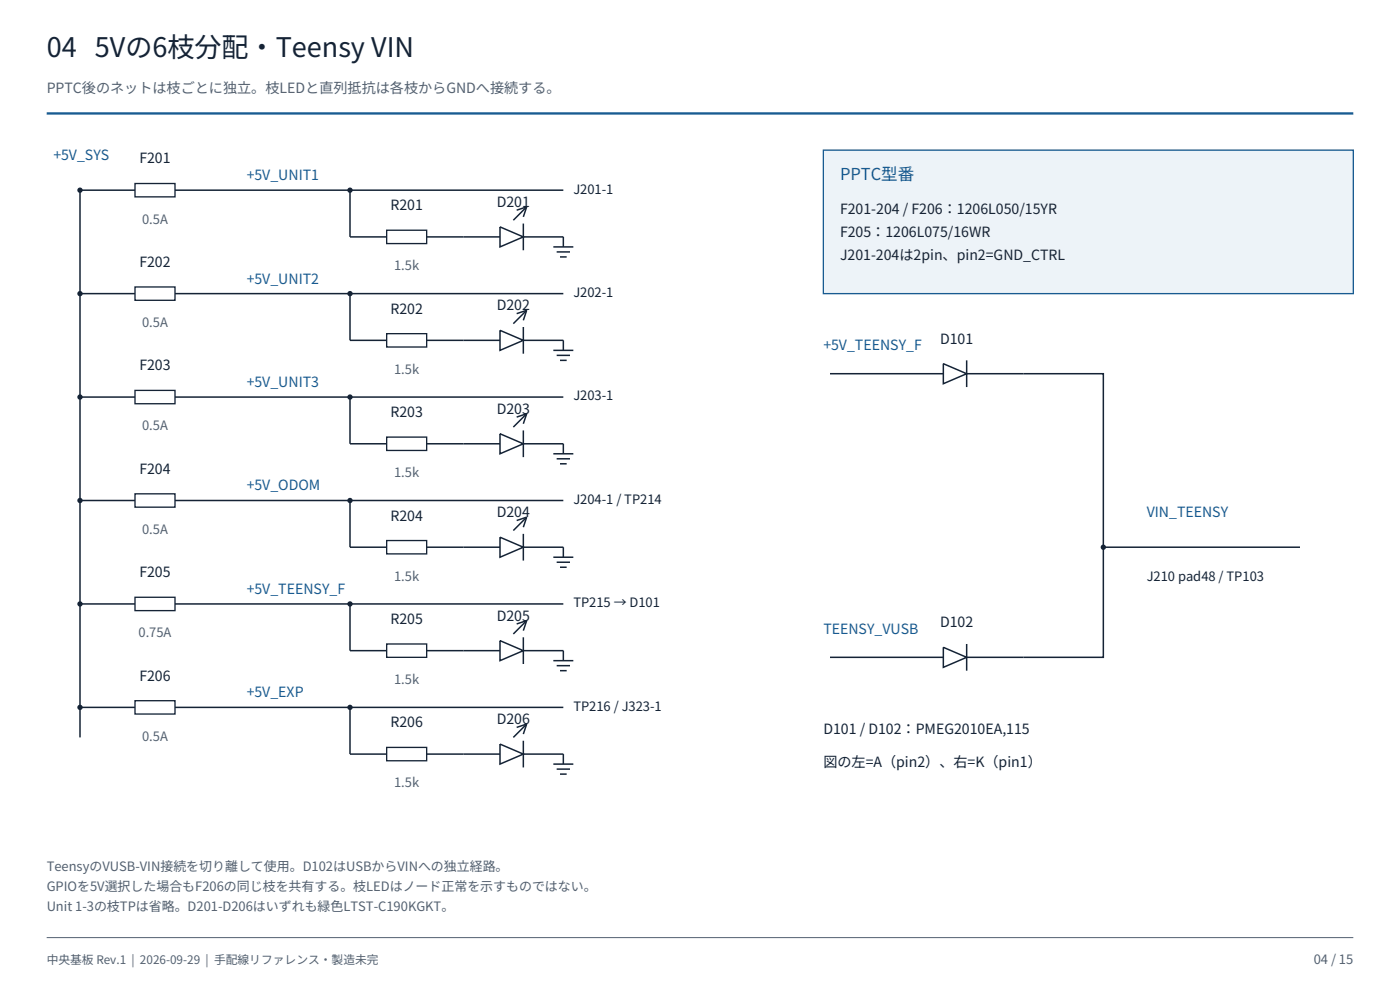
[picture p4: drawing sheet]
<svg xmlns="http://www.w3.org/2000/svg" width="420mm" height="297mm" viewBox="0 0 420 297" stroke-linecap="round" stroke-linejoin="round" font-family="sans-serif">
<path d="M14 34h392" fill="none" stroke="#185b91" stroke-width=".7" stroke-linecap="butt"/>
<path d="M24 57v164" fill="none" stroke="#152335" stroke-width=".45"/>
<circle cx="24" cy="57" r=".8" fill="#152335"/>
<path d="M24 57h16.5M52.5 57h116.5" fill="none" stroke="#152335" stroke-width=".45"/>
<path d="M40.5 55h12v4h-12z" fill="none" stroke="#152335" stroke-width=".4"/>
<circle cx="105" cy="57" r=".8" fill="#152335"/>
<path d="M105 57v14h11M128 71h22M150 68l7 3-7 3zM157 71h12v3M157 67v8M158 62l-4 4M158 62l-3 1M158 62l-1 3M166 74h6M167 75.5h4M168 77h2" fill="none" stroke="#152335" stroke-width=".45"/>
<path d="M116 69h12v4h-12z" fill="none" stroke="#152335" stroke-width=".4"/>
<circle cx="24" cy="88" r=".8" fill="#152335"/>
<path d="M24 88h16.5M52.5 88h116.5" fill="none" stroke="#152335" stroke-width=".45"/>
<path d="M40.5 86h12v4h-12z" fill="none" stroke="#152335" stroke-width=".4"/>
<circle cx="105" cy="88" r=".8" fill="#152335"/>
<path d="M105 88v14h11M150 99l7 3-7 3zM157 98v8M158 93l-4 4M158 93l-3 1M158 93l-1 3M128 102h22M157 102h12v3M166 105h6M167 106.5h4M168 108h2" fill="none" stroke="#152335" stroke-width=".45"/>
<path d="M116 100h12v4h-12z" fill="none" stroke="#152335" stroke-width=".4"/>
<circle cx="24" cy="119" r=".8" fill="#152335"/>
<path d="M24 119h16.5M52.5 119h116.5" fill="none" stroke="#152335" stroke-width=".45"/>
<path d="M40.5 117h12v4h-12z" fill="none" stroke="#152335" stroke-width=".4"/>
<circle cx="105" cy="119" r=".8" fill="#152335"/>
<path d="M105 119v14h11M128 133h22M150 130l7 3-7 3zM157 133h12v3M157 129v8M158 124l-4 4M158 124l-3 1M158 124l-1 3M166 136h6M167 137.5h4M168 139h2" fill="none" stroke="#152335" stroke-width=".45"/>
<path d="M116 131h12v4h-12z" fill="none" stroke="#152335" stroke-width=".4"/>
<circle cx="24" cy="150" r=".8" fill="#152335"/>
<path d="M24 150h16.5M52.5 150h116.5" fill="none" stroke="#152335" stroke-width=".45"/>
<path d="M40.5 148h12v4h-12z" fill="none" stroke="#152335" stroke-width=".4"/>
<circle cx="105" cy="150" r=".8" fill="#152335"/>
<path d="M105 150v14h11M157 160v8M158 155l-4 4M158 155l-3 1M158 155l-1 3M128 164h22M150 161l7 3-7 3zM157 164h12v3M166 167h6M167 168.5h4M168 170h2" fill="none" stroke="#152335" stroke-width=".45"/>
<path d="M116 162h12v4h-12z" fill="none" stroke="#152335" stroke-width=".4"/>
<circle cx="24" cy="181" r=".8" fill="#152335"/>
<path d="M24 181h16.5M52.5 181h116.5" fill="none" stroke="#152335" stroke-width=".45"/>
<path d="M40.5 179h12v4h-12z" fill="none" stroke="#152335" stroke-width=".4"/>
<circle cx="105" cy="181" r=".8" fill="#152335"/>
<path d="M105 181v14h11M128 195h22M150 192l7 3-7 3zM157 195h12v3M157 191v8M158 186l-4 4M158 186l-3 1M158 186l-1 3M166 198h6M167 199.5h4M168 201h2" fill="none" stroke="#152335" stroke-width=".45"/>
<path d="M116 193h12v4h-12z" fill="none" stroke="#152335" stroke-width=".4"/>
<circle cx="24" cy="212" r=".8" fill="#152335"/>
<path d="M24 212h16.5M52.5 212h116.5" fill="none" stroke="#152335" stroke-width=".45"/>
<path d="M40.5 210h12v4h-12z" fill="none" stroke="#152335" stroke-width=".4"/>
<circle cx="105" cy="212" r=".8" fill="#152335"/>
<path d="M105 212v14h11M158 217l-4 4M158 217l-3 1M158 217l-1 3M128 226h22M150 223l7 3-7 3zM157 226h12v3M157 222v8M166 229h6M167 230.5h4M168 232h2" fill="none" stroke="#152335" stroke-width=".45"/>
<path d="M116 224h12v4h-12z" fill="none" stroke="#152335" stroke-width=".4"/>
<path d="M247 45h159v43h-159z" fill-rule="evenodd" fill="#edf3f8" stroke="#185b91" stroke-width=".4"/>
<path d="M249 112h34M283 109l7 3-7 3zM290 112h41v52h59M290 108v8" fill="none" stroke="#152335" stroke-width=".45"/>
<circle cx="331" cy="164" r=".8" fill="#152335"/>
<path d="M331 164v33h-41M249 197h34M283 194l7 3-7 3zM290 193v8" fill="none" stroke="#152335" stroke-width=".45"/>
<path d="M14 281h392" fill="none" stroke="#536171" stroke-width=".3"/>
<text font-size="8.1" fill="#152335" x="14" y="17">04 5Vの6枝分配・Teensy VIN</text>
<text font-size="4.9" fill="#185b91" x="252" y="54">PPTC型番</text>
<text font-size="4.2" fill="#536171" x="14" y="28">PPTC後のネットは枝ごとに独立。枝LEDと直列抵抗は各枝からGNDへ接続する。</text>
<g font-size="4.2" fill="#185b91">
<text x="16" y="48">+5V_SYS</text>
<text x="74" y="54">+5V_UNIT1</text>
<text x="74" y="85">+5V_UNIT2</text>
<text x="247" y="105">+5V_TEENSY_F</text>
<text x="74" y="116">+5V_UNIT3</text>
<text x="74" y="147">+5V_ODOM</text>
<text x="344" y="155">VIN_TEENSY</text>
<text x="74" y="178">+5V_TEENSY_F</text>
<text x="247" y="190">TEENSY_VUSB</text>
<text x="74" y="209">+5V_EXP</text>
</g>
<g font-size="4.2" fill="#152335">
<text x="41.8" y="49">F201</text>
<text x="117.1" y="63">R201</text>
<text x="149" y="62">D201</text>
<text x="252" y="64">F201-204 / F206：1206L050/15YR</text>
<text x="252" y="71">F205：1206L075/16WR</text>
<text x="252" y="78">J201-204は2pin、pin2=GND_CTRL</text>
<text x="41.8" y="80">F202</text>
<text x="117.1" y="94">R202</text>
<text x="149" y="93">D202</text>
<text x="282" y="103">D101</text>
<text x="41.8" y="111">F203</text>
<text x="117.1" y="125">R203</text>
<text x="149" y="124">D203</text>
<text x="41.8" y="142">F204</text>
<text x="149" y="155">D204</text>
<text x="117.1" y="156">R204</text>
<text x="41.8" y="173">F205</text>
<text x="149" y="186">D205</text>
<text x="117.1" y="187">R205</text>
<text x="282" y="188">D102</text>
<text x="41.8" y="204">F206</text>
<text x="117.1" y="218">R206</text>
<text x="149" y="217">D206</text>
<text x="247" y="220">D101 / D102：PMEG2010EA,115</text>
<text x="247" y="230">図の左=A（pin2）、右=K（pin1）</text>
</g>
<g font-size="3.9" fill="#152335">
<text x="172" y="58">J201-1</text>
<text x="172" y="89">J202-1</text>
<text x="172" y="120">J203-1</text>
<text x="172" y="151">J204-1 / TP214</text>
<text x="344" y="174">J210 pad48 / TP103</text>
<text x="172" y="182">TP215 → D101</text>
<text x="172" y="213">TP216 / J323-1</text>
</g>
<g font-size="3.9" fill="#536171">
<text x="42.6" y="67">0.5A</text>
<text x="118.2" y="81">1.5k</text>
<text x="42.6" y="98">0.5A</text>
<text x="118.2" y="112">1.5k</text>
<text x="42.6" y="129">0.5A</text>
<text x="118.2" y="143">1.5k</text>
<text x="42.6" y="160">0.5A</text>
<text x="118.2" y="174">1.5k</text>
<text x="41.6" y="191">0.75A</text>
<text x="118.2" y="205">1.5k</text>
<text x="42.6" y="222">0.5A</text>
<text x="118.2" y="236">1.5k</text>
<text x="14" y="261">TeensyのVUSB-VIN接続を切り離して使用。D102はUSBからVINへの独立経路。</text>
<text x="14" y="267">GPIOを5V選択した場合もF206の同じ枝を共有する。枝LEDはノード正常を示すものではない。</text>
<text x="14" y="273">Unit 1-3の枝TPは省略。D201-D206はいずれも緑色LTST-C190KGKT。</text>
<text x="394.1" y="289">04 / 15</text>
</g>
<text font-size="3.5" fill="#536171" x="14" y="289">中央基板 Rev.1 | 2026-09-29 | 手配線リファレンス・製造未完</text>
</svg>
